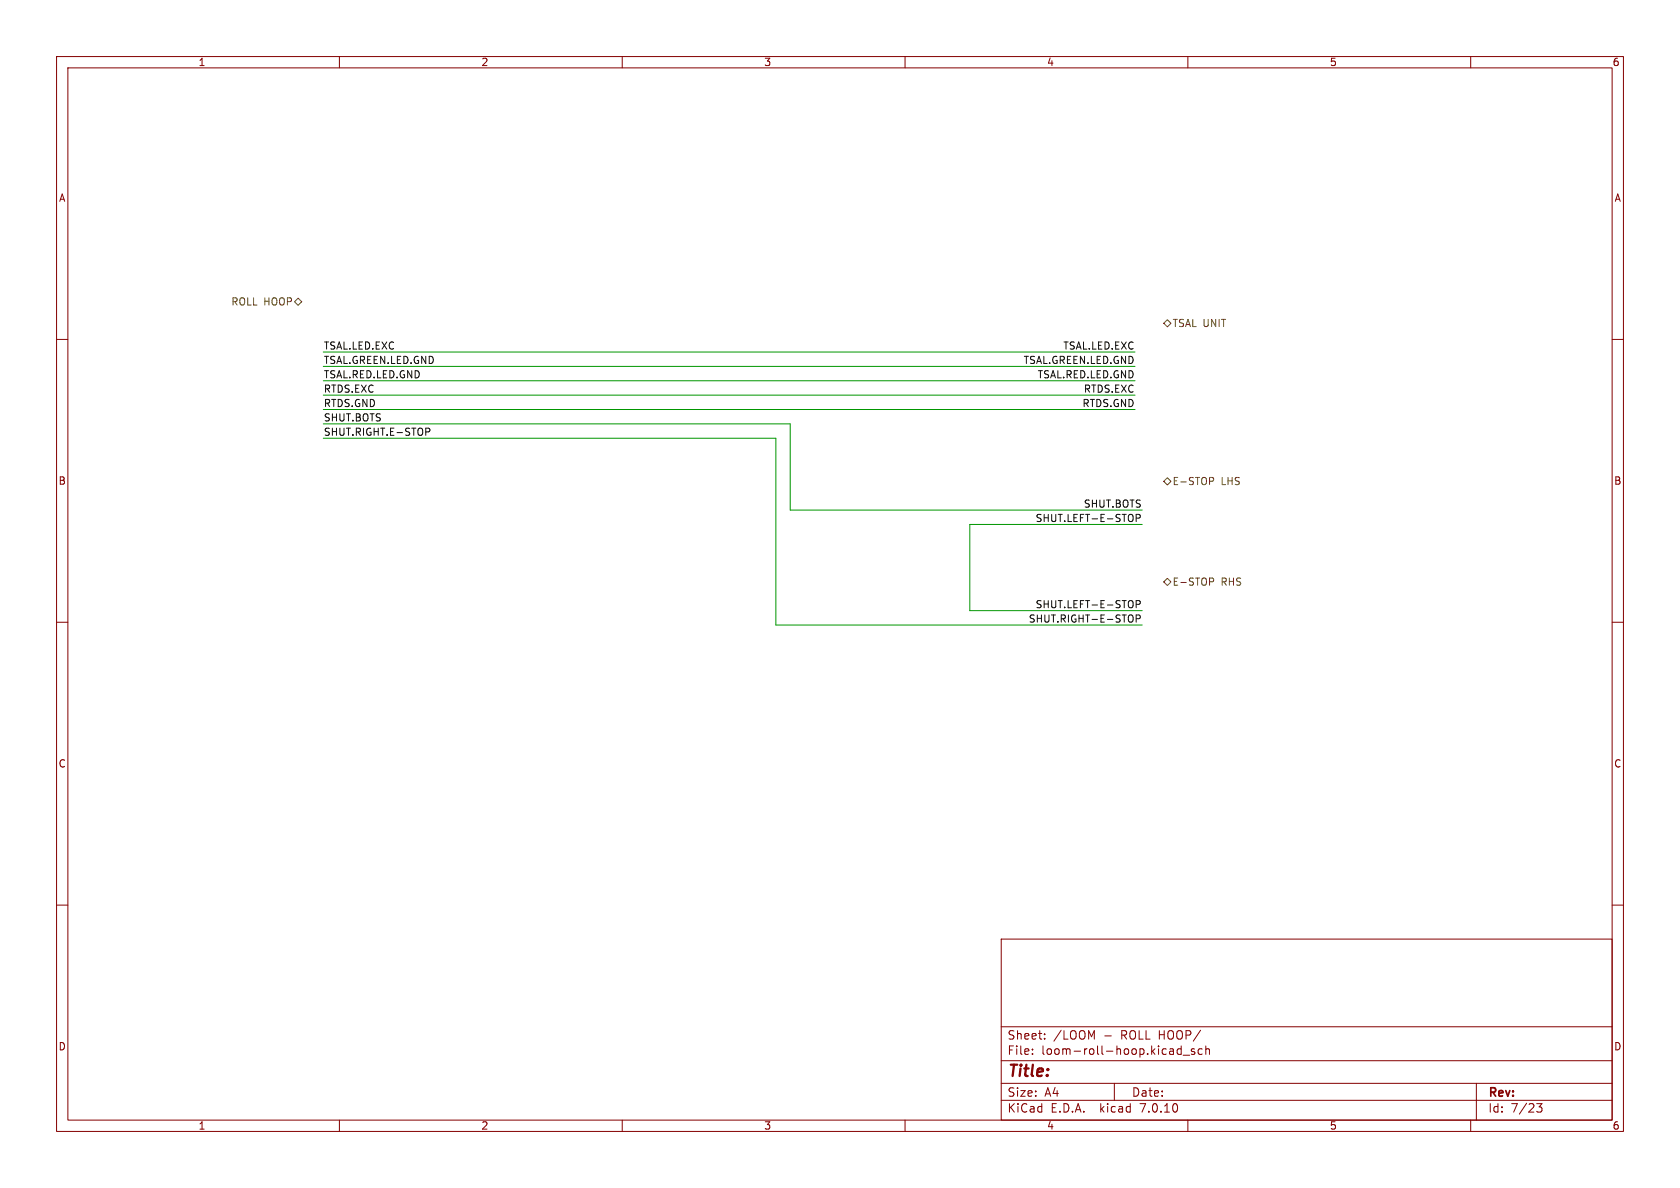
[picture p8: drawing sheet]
<svg xmlns="http://www.w3.org/2000/svg" width="297mm" height="210mm" viewBox="0 0 297 210" stroke-linecap="round" stroke-linejoin="round" font-family="sans-serif">
<g fill="none" stroke="#840000" stroke-width=".18">
<path d="M10 10h277v190h-277zM12 12h273v186h-273zM60 10v2M110 10v2M160 10v2M210 10v2M260 10v2M10 60h2M285 60h2M10 110h2M285 110h2M10 160h2"/>
<path d="M285 160h2M177 166h108v32h-108zM60 198v2M110 198v2M160 198v2M177 194.5h108M177 191.5h108M177 187.5h108M177 181.5h108M182.5 186.3v.1M182.5 185.5v.1M184.7 183.6v.1"/>
<path d="M184.7 182.8v.1M197 191.5v3M208.8 184.9v1.5M208.8 185.5l-.4-.1-.3 .3v.4l.1 .2h.6M209.2 186.5h1.1M210 198v2M211.2 185.5l-.4-.1-.2 .2 .1 .2 .5 .2v.3h-.6M212.5 185.5l-.4-.1-.3 .3v.4l.2 .2h.5M213.2 185.5l.2-.1 .3 .1 .1 .9M213.2 184.9v1.5M260 198v2M261 191.5v6.5"/>
<path d="M271.7 195.1h.9l-.5 .6 .4 .1v.7l-.2 .1-.6-.1"/>
</g>
<path d="M52.1 53.3l.6-.6 .6 .6-.6 .7zM205.7 57.2l.7-.7 .6 .7-.6 .6zM205.7 85.1l.7-.6 .6 .6-.6 .6zM214.3 84.4l.3 .2-.1 .3-.2 .2M205.7 102.9l.7-.7 .6 .7-.6 .6zM214.3 102.2l.3 .2-.1 .3-.2 .1" fill="none" stroke="#725600" stroke-width=".18"/>
<path d="M75.3 75.7h.5l.2 .2-.1 .4-.6 .1M200.9 91.6l.6-.1 .1-.1-.1-.4-.6-.1v1.3M200.3 108.9v.9M200.9 106.8h.6l.1-.2-.1-.3-.6-.1v1.2M200.9 109.4l.6-.1 .1-.2-.1-.3-.6-.1v1.3" fill="none" stroke="#0f0f0f" stroke-width=".18"/>
<path d="M57.1 77.5h80.1v33h64.7M57.1 74.9h82.6v15.3h62.2M57.1 72.4h143.6M57.1 69.9h143.6M57.1 67.3h143.6M57.1 64.8h143.6M57.1 62.2h143.6M201.9 92.7h-30.5v15.3h30.5" fill="none" stroke="#009600" stroke-width=".18"/>
<text font-size="2.8" fill="#840000" x="178" y="190.9">Title:</text>
<g font-size="2.1" fill="#840000">
<text x="178" y="184">Sheet:</text>
<text x="186.2" y="184">/LOOM</text>
<text x="195.2" y="184">-</text>
<text x="198.3" y="184">ROLL HOOP/</text>
<text x="178" y="186.7">File:</text>
<text x="184.1" y="186.7">loom-roll-hoop.kicad_sch</text>
<text x="178" y="196.9">KiCad</text>
<text x="178" y="194.1">Size:</text>
<text x="184.7" y="194.1">A4</text>
<text x="185.7" y="196.9">E.D.A.</text>
<text x="194.6" y="196.9">kicad</text>
<text x="200" y="194.1">Date:</text>
<text x="201.8" y="196.9">7.0.10</text>
<text x="263" y="194.3">Rev:</text>
<text x="263" y="196.9">Id:</text>
<text x="267.1" y="196.9">7/23</text>
</g>
<g font-size="1.8" fill="#840000">
<text x="35" y="11.9">1</text>
<text x="85" y="11.9">2</text>
<text x="135" y="11.9">3</text>
<text x="185" y="11.9">4</text>
<text x="235" y="11.9">5</text>
<text x="285" y="11.9">6</text>
<text x="10.3" y="35.9">A</text>
<text x="285.3" y="35.9">A</text>
<text x="10.3" y="85.9">B</text>
<text x="285.3" y="85.9">B</text>
<text x="10.3" y="135.9">C</text>
<text x="285.3" y="135.9">C</text>
<text x="10.3" y="185.9">D</text>
<text x="285.3" y="185.9">D</text>
<text x="35" y="199.9">1</text>
<text x="85" y="199.9">2</text>
<text x="135" y="199.9">3</text>
<text x="185" y="199.9">4</text>
<text x="235" y="199.9">5</text>
<text x="285" y="199.9">6</text>
</g>
<g font-size="1.8" fill="#725600">
<text x="40.8" y="54.2">ROLL HOOP</text>
<text x="207.2" y="58">TSAL UNIT</text>
<text x="207.2" y="86">E-STOP</text>
<text x="215.9" y="86">LHS</text>
<text x="207.2" y="103.7">E-STOP</text>
<text x="215.9" y="103.7">RHS</text>
</g>
<g font-size="1.8" fill="#0f0f0f">
<text x="57.1" y="61.9">TSAL.LED.EXC</text>
<text x="57.1" y="64.4">TSAL.GREEN.LED.GND</text>
<text x="180.9" y="64.4">TSAL.GREEN.LED.GND</text>
<text x="187.9" y="61.9">TSAL.LED.EXC</text>
<text x="57.1" y="67">TSAL.RED.LED.GND</text>
<text x="57.1" y="69.5">RTDS.EXC</text>
<text x="183.3" y="67">TSAL.RED.LED.GND</text>
<text x="191.5" y="69.5">RTDS.EXC</text>
<text x="57.1" y="72">RTDS.GND</text>
<text x="57.1" y="77.1">SHUT.RIGHT.E-STOP</text>
<text x="57.1" y="74.6">SHUT.BOTS</text>
<text x="191.3" y="72">RTDS.GND</text>
<text x="191.5" y="89.8">SHUT.BOTS</text>
<text x="183" y="92.4">SHUT.LEFT-E-STOP</text>
<text x="183" y="107.6">SHUT.LEFT-E-STOP</text>
<text x="181.8" y="110.1">SHUT.RIGHT-E-STOP</text>
</g>
</svg>
